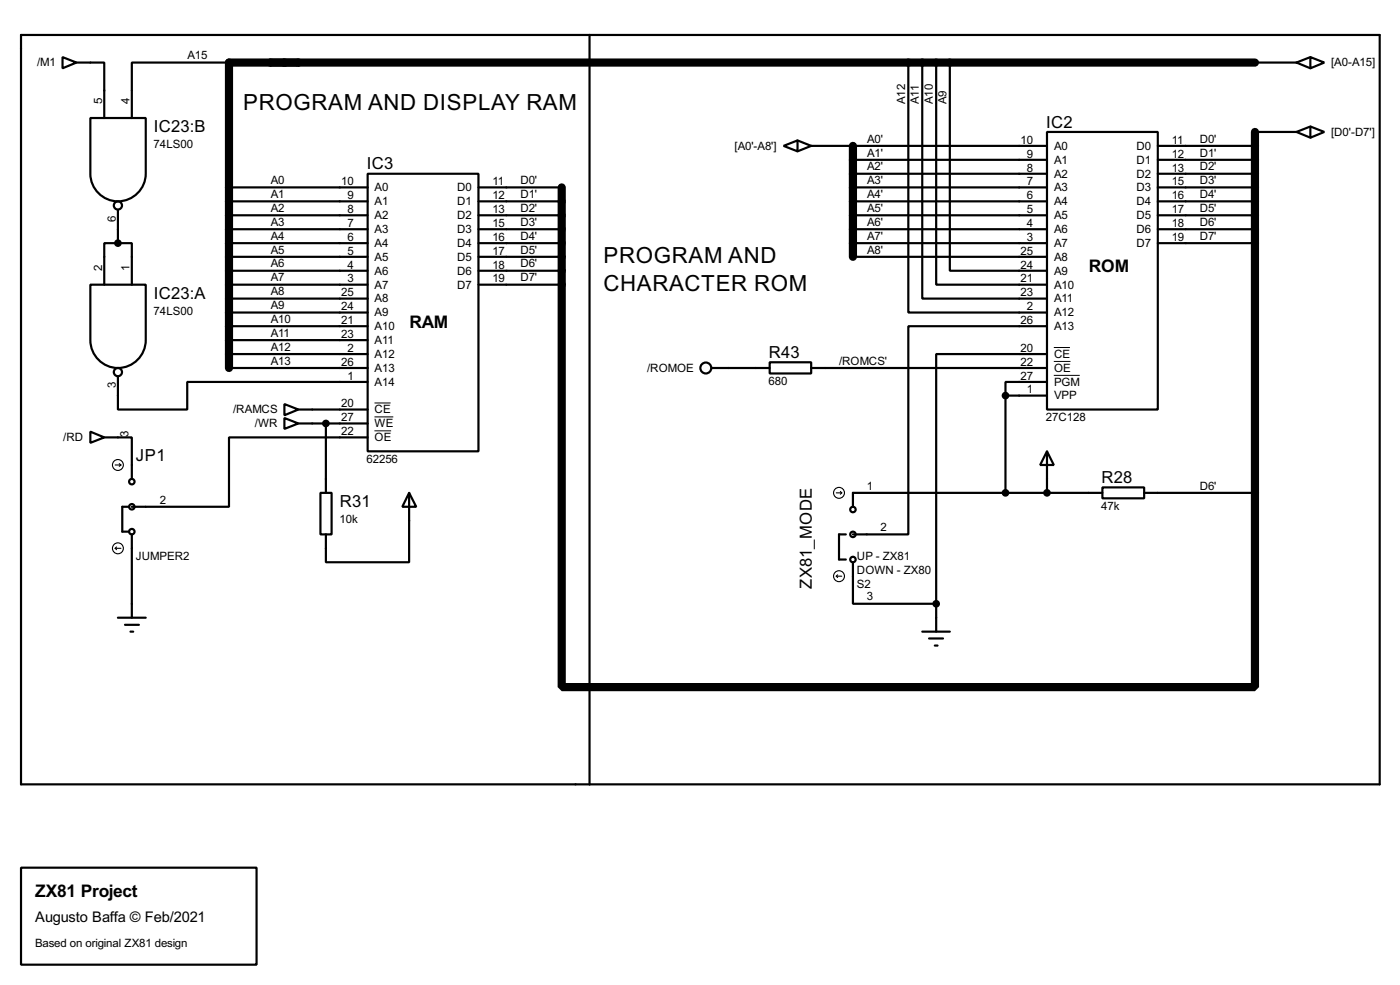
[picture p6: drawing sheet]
<svg xmlns="http://www.w3.org/2000/svg" width="256mm" height="180mm" viewBox="0 0 256 180" stroke-linecap="round" stroke-linejoin="round" font-family="sans-serif">
<path d="M229.9 11.5h-187.9v55.9M156.3 26.7v20.3M229.9 24.2v101.6h-127v-91.5" fill="none" stroke="#000" stroke-width="1.5"/>
<g fill="none" stroke="#000" stroke-width=".4">
<path d="M3.9 6.4h248.9v137.2h-248.9zM11.5 10.5l2.5 1-2.5 1zM14 11.5h5.1v10.1M42 11.5h-17.8v10.1M108 6.4v137.2M166.4 11.5v45.7h25.4M169 11.5v43.2h22.8M171.5 11.5v40.6h20.3M174 11.5v38.1h17.8M229.9 11.5h7.6M237.5 11.5l2.6 1M240.1 10.5l2.5 1-2.5 1z"/>
<path d="M240.1 10.5l-2.6 1M16.6 21.6h10.1v10.2a5.1 5.1 0 0 1-5.1 5.1 5.1 5.1 0 0 1-5-5.1zM21.6 38.4v6.1M42 34.3h25.4M42 36.9h25.4M42 39.4h25.4M67.4 31.8h20.3v50.8h-20.3zM87.7 34.3h15.2M87.7 36.9h15.2M87.7 39.4h15.2M143.6 26.7l2.5-1v2zM146.1 25.7l2.5 1"/>
<path d="M148.6 26.7h43.2M148.6 26.7l-2.5 1M156.3 34.3h35.5M156.3 36.9h35.5M156.3 39.4h35.5M156.3 31.8h35.5M156.3 29.3h35.5M191.8 24.2h20.3v50.8h-20.3zM212.1 34.3h17.8M212.1 36.9h17.8M212.1 39.4h17.8M212.1 31.8h17.8"/>
<path d="M212.1 29.3h17.8M212.1 26.7h17.8M229.9 24.2h7.6M237.5 24.2l2.6 1M240.1 23.2l2.5 1-2.5 1zM240.1 23.2l-2.6 1M16.6 52.1h10.1v10.2a5.1 5.1 0 0 1-5.1 5.1 5.1 5.1 0 0 1-5-5.1zM21.6 44.5h2.6v7.6M21.6 44.5h-2.5v7.6M42 42h25.4M42 44.5h25.4M42 47h25.4"/>
<path d="M42 49.6h25.4M42 52.1h25.4M42 54.7h25.4M42 57.2h25.4M42 59.7h25.4M87.7 42h15.2M87.7 44.5h15.2M87.7 47h15.2M87.7 49.6h15.2M87.7 52.1h15.2M156.3 42h35.5M156.3 44.5h35.5"/>
<path d="M156.3 47h35.5M191.8 59.7h-25.4v38.1h-10.1M212.1 42h17.8M212.1 44.5h17.8M16.6 79l2.5 1.1-2.5 1zM21.6 68.9v6.1h12.7v-5.1h33.1M42 67.4h25.4M42 62.3h25.4M42 64.8h25.4M52.1 74l2.6 1-2.6 1zM52.1 76.5l2.6 1-2.6 1zM54.7 75h12.7"/>
<path d="M54.7 77.5h12.7M59.7 77.5v12.7M130.4 67.4h10.6M141 66.3h7.6v2.1h-7.6zM148.6 67.4h43.2M184.2 72.4h7.6M184.2 72.4v17.8M191.8 69.9h-7.6v2.5M191.8 64.8h-20.3v45.7M19.1 80.1h5.1v7.6M23.7 92.8h-1.3v4.5h1.3M24.2 97.8v15.3"/>
<path d="M58.7 90.2h2.1v7.6h-2.1zM67.4 80.1h-25.4v12.7h-17.8M75 90.2l1.3 2.6h-2.6zM75 90.2v12.7h-15.3v-5.1M155 97.8h-1.3v4.6h1.3M191.8 82.6l1.3 2.5h-2.5zM191.8 82.6v7.6M202 89.2h7.6v2h-7.6zM202 90.2h-45.7v2.6M209.6 90.2h20.3M21.6 113.1h5.1M22.9 114.4h2.6"/>
<path d="M23.9 115.6h.5M156.3 102.9v7.6h15.2M169 115.6h5M170.2 116.9h2.6M171.3 118.2h.5M171.5 110.5v5.1M3.9 158.8h43.1v17.8h-43.1z"/>
<circle cx="21.6" cy="37.6" r=".75"/>
<circle cx="21.6" cy="68.1" r=".75"/>
<circle cx="129.3" cy="67.4" r="1"/>
<circle cx="24.1" cy="88.2" r=".5"/>
<circle cx="24.1" cy="92.8" r=".5"/>
<circle cx="24.1" cy="97.3" r=".5"/>
<circle cx="156.2" cy="93.3" r=".5"/>
<circle cx="156.2" cy="97.8" r=".5"/>
<circle cx="156.2" cy="102.4" r=".5"/>
</g>
<path d="M68.6 73.8h3M68.6 76.3h3.5M68.6 78.9h3.1M193.1 63.6h2.9M193.1 66.2h3M193.1 68.7h4.7" fill="none" stroke="#000" stroke-width=".18"/>
<g fill="none" stroke="#000" stroke-width=".2">
<path d="M21.1 85.1h1.1M21.9 84.9l.3 .2M22.2 85.1l-.3 .3M153.2 90.2h1M154 90l.2 .2M154.2 90.2l-.2 .3M21.1 100.4l.3 .2M21.1 100.4h1.1M21.4 100.1l-.3 .3M153.2 105.5l.3 .2M153.2 105.5h1M153.5 105.2l-.3 .3"/>
<circle cx="21.6" cy="85.1" r="1"/>
<circle cx="153.7" cy="90.2" r="1"/>
<circle cx="21.6" cy="100.4" r="1"/>
<circle cx="153.7" cy="105.5" r="1"/>
</g>
<g fill="#000" stroke="#000" stroke-width=".4">
<circle cx="21.6" cy="44.5" r=".5"/>
<circle cx="59.7" cy="77.5" r=".5"/>
<circle cx="184.2" cy="72.4" r=".5"/>
<circle cx="184.2" cy="90.2" r=".5"/>
<circle cx="191.8" cy="90.2" r=".5"/>
<circle cx="171.5" cy="110.5" r=".5"/>
</g>
<g font-size="4.6">
<text x="44.6" y="20.2">PROGRAM AND DISPLAY RAM</text>
<text x="110.6" y="48.2">PROGRAM AND</text>
<text x="110.6" y="53.2">CHARACTER ROM</text>
</g>
<g font-size="3.6">
<text x="199.5" y="49.9">ROM</text>
<text x="75" y="60">RAM</text>
<text x="6.5" y="164.2">ZX81 Project</text>
</g>
<g font-size="3.4">
<text x="191.7" y="23.3">IC2</text>
<text x="28.2" y="24.2">IC23:B</text>
<text x="67.2" y="31">IC3</text>
<text x="28.2" y="54.7">IC23:A</text>
<text x="140.9" y="65.5">R43</text>
<text x="24.9" y="84.3">JP1</text>
<text x="201.8" y="88.4">R28</text>
<text x="62.3" y="92.8">R31</text>
<text x="148.8" y="107.7" transform="rotate(-90 148.8 107.7)">ZX81_MODE</text>
</g>
<text font-size="3" x="6.4" y="168.8">Augusto Baffa © Feb/2021</text>
<g font-size="2.4">
<text x="34.3" y="10.9">A15</text>
<text x="6.8" y="12.2">/M1</text>
<text x="243.9" y="12.2">[A0-A15]</text>
<text x="18.7" y="19.1" transform="rotate(-90 18.7 19.1)">5</text>
<text x="23.8" y="19.1" transform="rotate(-90 23.8 19.1)">4</text>
<text x="165.8" y="19.1" transform="rotate(-90 165.8 19.1)">A12</text>
<text x="168.4" y="19.1" transform="rotate(-90 168.4 19.1)">A11</text>
<text x="170.9" y="19.1" transform="rotate(-90 170.9 19.1)">A10</text>
<text x="173.4" y="19.1" transform="rotate(-90 173.4 19.1)">A9</text>
<text x="28.2" y="27.2">74LS00</text>
<text x="134.6" y="27.4">[A0'-A8']</text>
<text x="158.8" y="26.1">A0'</text>
<text x="158.8" y="28.6">A1'</text>
<text x="187" y="26.3">10</text>
<text x="188.1" y="28.9">9</text>
<text x="193.1" y="27.4">A0</text>
<text x="193.1" y="30">A1</text>
<text x="208.2" y="27.4">D0</text>
<text x="208.2" y="30">D1</text>
<text x="214.7" y="26.3">11</text>
<text x="214.7" y="28.9">12</text>
<text x="219.8" y="28.6">D1'</text>
<text x="219.8" y="26.1">D0'</text>
<text x="243.9" y="24.9">[D0'-D7']</text>
<text x="49.6" y="33.7">A0</text>
<text x="62.5" y="33.9">10</text>
<text x="68.6" y="35">A0</text>
<text x="83.7" y="35">D0</text>
<text x="90.2" y="33.9">11</text>
<text x="95.3" y="33.7">D0'</text>
<text x="158.8" y="31.2">A2'</text>
<text x="158.8" y="33.7">A3'</text>
<text x="188.1" y="31.4">8</text>
<text x="188.1" y="33.9">7</text>
<text x="193.1" y="32.5">A2</text>
<text x="193.1" y="35">A3</text>
<text x="208.2" y="32.5">D2</text>
<text x="208.2" y="35">D3</text>
<text x="214.7" y="31.4">13</text>
<text x="214.7" y="33.9">15</text>
<text x="219.8" y="33.7">D3'</text>
<text x="219.8" y="31.2">D2'</text>
<text x="21.2" y="40.6" transform="rotate(-90 21.2 40.6)">6</text>
<text x="49.6" y="36.3">A1</text>
<text x="49.6" y="38.8">A2</text>
<text x="49.6" y="41.3">A3</text>
<text x="63.7" y="36.5">9</text>
<text x="63.7" y="39">8</text>
<text x="63.7" y="41.6">7</text>
<text x="68.6" y="37.6">A1</text>
<text x="68.6" y="40.1">A2</text>
<text x="83.7" y="37.6">D1</text>
<text x="83.7" y="40.1">D2</text>
<text x="90.2" y="36.5">12</text>
<text x="90.2" y="39">13</text>
<text x="90.2" y="41.6">15</text>
<text x="95.3" y="41.3">D3'</text>
<text x="95.3" y="38.8">D2'</text>
<text x="95.3" y="36.3">D1'</text>
<text x="158.8" y="36.3">A4'</text>
<text x="158.8" y="38.8">A5'</text>
<text x="158.8" y="41.3">A6'</text>
<text x="188.1" y="36.5">6</text>
<text x="188.1" y="39">5</text>
<text x="188.1" y="41.6">4</text>
<text x="193.1" y="37.6">A4</text>
<text x="193.1" y="40.1">A5</text>
<text x="208.2" y="37.6">D4</text>
<text x="208.2" y="40.1">D5</text>
<text x="214.7" y="36.5">16</text>
<text x="214.7" y="39">17</text>
<text x="214.7" y="41.6">18</text>
<text x="219.8" y="41.3">D6'</text>
<text x="219.8" y="38.8">D5'</text>
<text x="219.8" y="36.3">D4'</text>
<text x="49.6" y="43.9">A4</text>
<text x="49.6" y="46.4">A5</text>
<text x="63.7" y="44.1">6</text>
<text x="63.7" y="46.6">5</text>
<text x="68.6" y="42.7">A3</text>
<text x="68.6" y="45.2">A4</text>
<text x="68.6" y="47.7">A5</text>
<text x="83.7" y="42.7">D3</text>
<text x="83.7" y="45.2">D4</text>
<text x="83.7" y="47.7">D5</text>
<text x="90.2" y="44.1">16</text>
<text x="90.2" y="46.6">17</text>
<text x="95.3" y="46.4">D5'</text>
<text x="95.3" y="43.9">D4'</text>
<text x="158.8" y="43.9">A7'</text>
<text x="158.8" y="46.4">A8'</text>
<text x="187" y="46.6">25</text>
<text x="188.1" y="44.1">3</text>
<text x="193.1" y="42.7">A6</text>
<text x="193.1" y="45.2">A7</text>
<text x="193.1" y="47.7">A8</text>
<text x="208.2" y="42.7">D6</text>
<text x="208.2" y="45.2">D7</text>
<text x="214.7" y="44.1">19</text>
<text x="219.8" y="43.9">D7'</text>
<text x="18.7" y="49.6" transform="rotate(-90 18.7 49.6)">2</text>
<text x="23.7" y="49.6" transform="rotate(-90 23.7 49.6)">1</text>
<text x="49.6" y="49">A6</text>
<text x="49.6" y="51.5">A7</text>
<text x="63.7" y="49.2">4</text>
<text x="63.7" y="51.7">3</text>
<text x="68.6" y="50.3">A6</text>
<text x="68.6" y="52.8">A7</text>
<text x="83.7" y="50.3">D6</text>
<text x="83.7" y="52.8">D7</text>
<text x="90.2" y="49.2">18</text>
<text x="90.2" y="51.7">19</text>
<text x="95.3" y="51.5">D7'</text>
<text x="95.3" y="49">D6'</text>
<text x="187" y="49.2">24</text>
<text x="187" y="51.7">21</text>
<text x="193.1" y="50.3">A9</text>
<text x="193.1" y="52.8">A10</text>
<text x="28.2" y="57.6">74LS00</text>
<text x="49.6" y="54">A8</text>
<text x="49.6" y="56.6">A9</text>
<text x="49.6" y="59.1">A10</text>
<text x="62.5" y="54.3">25</text>
<text x="62.5" y="56.8">24</text>
<text x="62.5" y="59.3">21</text>
<text x="68.6" y="55.4">A8</text>
<text x="68.6" y="57.9">A9</text>
<text x="187" y="54.3">23</text>
<text x="187" y="59.3">26</text>
<text x="188.1" y="56.8">2</text>
<text x="193.1" y="55.4">A11</text>
<text x="193.1" y="57.9">A12</text>
<text x="49.6" y="61.7">A11</text>
<text x="49.6" y="64.2">A12</text>
<text x="62.5" y="61.9">23</text>
<text x="63.7" y="64.4">2</text>
<text x="68.6" y="60.4">A10</text>
<text x="68.6" y="63">A11</text>
<text x="68.6" y="65.5">A12</text>
<text x="187" y="64.4">20</text>
<text x="193.1" y="60.4">A13</text>
<text x="193.1" y="65.5">CE</text>
<text x="21.2" y="71.1" transform="rotate(-90 21.2 71.1)">3</text>
<text x="49.6" y="66.7">A13</text>
<text x="62.5" y="67">26</text>
<text x="63.7" y="69.5">1</text>
<text x="68.6" y="68.1">A13</text>
<text x="68.6" y="70.6">A14</text>
<text x="118.6" y="68.1">/ROMOE</text>
<text x="140.8" y="70.5">680</text>
<text x="153.7" y="66.7">/ROMCS'</text>
<text x="187" y="67">22</text>
<text x="187" y="69.5">27</text>
<text x="188.1" y="72">1</text>
<text x="193.1" y="68.1">OE</text>
<text x="193.1" y="70.6">PGM</text>
<text x="42.7" y="75.7">/RAMCS</text>
<text x="62.5" y="74.6">20</text>
<text x="62.5" y="77.1">27</text>
<text x="68.6" y="75.7">CE</text>
<text x="191.6" y="77.1">27C128</text>
<text x="193.1" y="73.1">VPP</text>
<text x="11.6" y="80.8">/RD</text>
<text x="23.5" y="80.1" transform="rotate(-90 23.5 80.1)">3</text>
<text x="46.7" y="78.2">/WR</text>
<text x="62.5" y="79.7">22</text>
<text x="68.6" y="78.2">WE</text>
<text x="68.6" y="80.8">OE</text>
<text x="67.2" y="84.7">62256</text>
<text x="158.8" y="89.6">1</text>
<text x="219.8" y="89.6">D6'</text>
<text x="29.3" y="92.2">2</text>
<text x="62.2" y="95.7">10k</text>
<text x="201.8" y="93.3">47k</text>
<text x="161.3" y="97.2">2</text>
<text x="24.9" y="102.5">JUMPER2</text>
<text x="157" y="107.6">S2</text>
<text x="157" y="102.5">UP - ZX81</text>
<text x="157" y="105">DOWN - ZX80</text>
<text x="158.8" y="109.9">3</text>
<text x="6.4" y="173.4">Based on original ZX81 design</text>
</g>
</svg>
